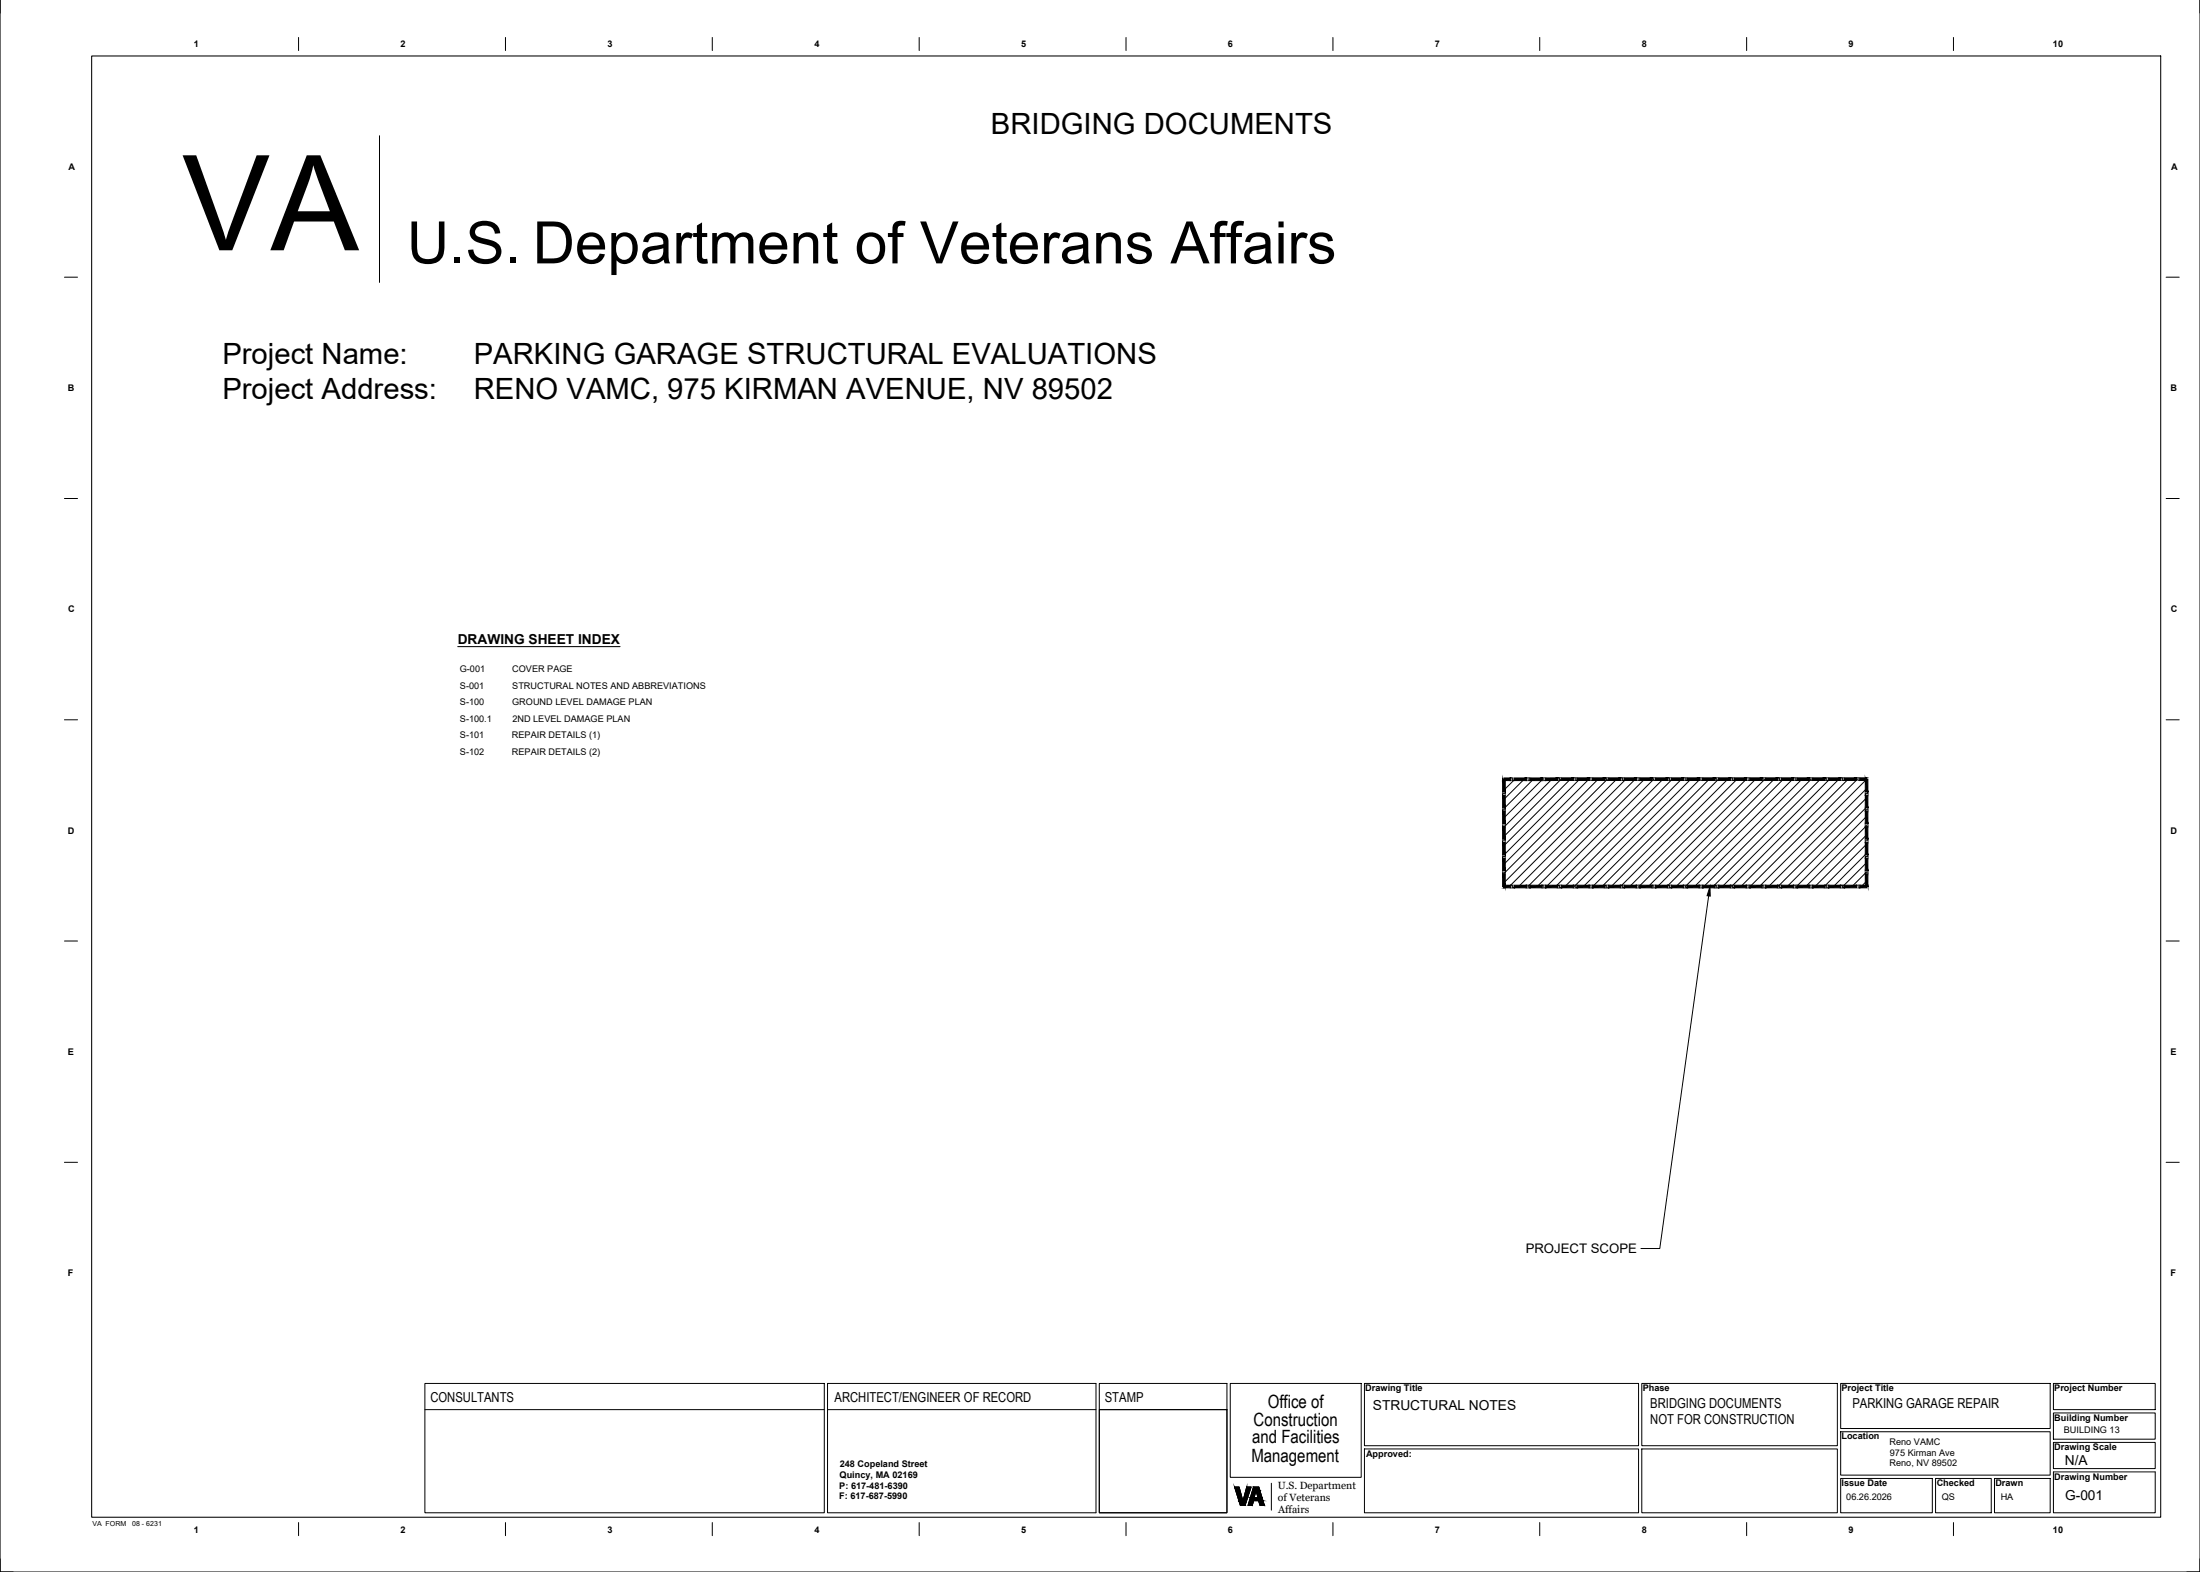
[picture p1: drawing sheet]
<svg xmlns="http://www.w3.org/2000/svg" width="1067mm" height="762mm" viewBox="0 0 1067 762" stroke-linecap="round" stroke-linejoin="round" font-family="sans-serif">
<!-- layer: A-ANNO-NOTE -->
<path d="M829 434l-24 171h-9M599 721h2l2 7 2-7h2l-3 9h-3zM608 721h2l3 9h-2l-1-3h-2l-1 3h-2zM609 722l1 4h-2z" fill="none" stroke="#000" stroke-width=".48"/>
<!-- layer: G-ANNO-TTLB -->
<g fill="#000" stroke="#000" stroke-width=".48">
<path d="M599 721l4 7-2-7zM599 721l4 7h-2z"/>
<path d="M601 728l3 2v-2zM601 728l3 2h-3z"/>
<path d="M605 721l-1 7 3-7zM605 721l-1 7h-1z"/>
<path d="M606 727l1 3 1-3zM606 727l1 3h-2z"/>
<path d="M607 722l1 4 1-4zM607 722l1 4h-2z"/>
<path d="M608 721l3 1-1-1zM608 721l3 1h-4z"/>
<path d="M609 722l3 4-1-4zM609 722l3 4h-2z"/>
<path d="M606 726l6 1v-1zM606 726l6 1h-6z"/>
<path d="M610 727l3 3-1-3zM610 727l3 3h-2z"/>
</g>
<!-- layer: G-ANNO-TTLB-MEDM -->
<g fill="none" stroke="#000" stroke-width=".48">
<path d="M145 18v7M245 18v7M345 18v7M446 18v7M546 18v7M646 18v7M747 18v7M847 18v7M947 18v7M31 134h7M1050 134h7M31 242h7"/>
<path d="M1050 242h7M31 349h7M1050 349h7M31 456h7M1050 456h7M31 563h7M1050 563h7M206 671h194v62h-194zM401 671h130v62h-130zM533 671h62v62h-62zM597 671h63v45h-63zM662 671h133v30h-133z"/>
<path d="M796 671h95v30h-95zM893 671h101v21h-101zM996 671h49v12h-49zM206 683h194M401 683h130M533 683h62M893 694h101v21h-101zM996 699h49v13h-49zM996 685h49v13h-49zM617 719v13M662 702h133v31h-133zM796 702h95v31h-95z"/>
<path d="M893 717h44v16h-44zM939 717h27v16h-27zM967 717h27v16h-27zM996 713h49v20h-49zM145 738v6M245 738v6M345 738v6M446 738v6M546 738v6M646 738v6M747 738v6M847 738v6"/>
<path d="M947 738v6"/>
</g>
<!-- layer: G-ANNO-TTLB -->
<path d="M0 0v762h1067v-762v6M533 683h62v50h-62zM0 756v6h6M1067 756v6h-7" fill="none" stroke="#000" stroke-width=".48"/>
<!-- layer: G-ANNO-TTLB-WIDE -->
<path d="M44 27h1004v708h-1004z" fill="none" stroke="#000" stroke-width=".51"/>
<!-- layer: 0 -->
<g fill="none" stroke="#000" stroke-width=".48">
<path d="M184 66v71M222 313h79M730 378l-1 1M735 378l-6 5M739 378l-10 9M744 378l-15 14M748 378l-19 18M753 378l-24 23M757 378l-28 27M761 378l-32 32M766 378l-37 36M770 378l-41 41"/>
<path d="M775 378l-46 45M779 378l-50 50M784 378l-52 52M788 378l-52 52M793 378l-52 52M797 378l-52 52M802 378l-52 52M806 378l-52 52M811 378l-52 52M815 378l-52 52M820 378l-52 52M824 378l-52 52"/>
<path d="M829 378l-52 52M833 378l-52 52M838 378l-52 52M842 378l-52 52M847 378l-52 52M851 378l-52 52M856 378l-52 52M860 378l-52 52M865 378l-52 52M869 378l-52 52M874 378l-52 52M878 378l-52 52"/>
<path d="M883 378l-52 52M887 378l-52 52M892 378l-52 52M896 378l-52 52M901 378l-52 52M905 378l-52 52M905 382l-47 48M905 387l-43 43M905 391l-38 39M905 396l-34 34M905 400l-29 30M905 405l-25 25"/>
<path d="M905 409l-20 21M905 414l-16 16M905 418l-11 12M905 423l-7 7M905 427l-2 3"/>
</g>
<!-- layer: G-SCOPE BOX -->
<g fill="#000" stroke="#000" stroke-width=".48">
<path d="M729 377v1l4-1zM729 378l4-1v1z"/>
<path d="M734 377v1l6-1zM734 378l6-1v1z"/>
<path d="M742 377v1l6-1zM742 378l6-1v1z"/>
<path d="M749 377v1l6-1zM749 378l6-1v1z"/>
<path d="M757 377v1l6-1zM757 378l6-1v1z"/>
<path d="M765 377v1l6-1zM765 378l6-1v1z"/>
<path d="M772 377v1l6-1zM772 378l6-1v1z"/>
<path d="M780 377v1l6-1zM780 378l6-1v1z"/>
<path d="M787 377v1l7-1zM787 378l7-1v1z"/>
<path d="M795 377v1l6-1zM795 378l6-1v1z"/>
<path d="M803 377v1l6-1zM803 378l6-1v1z"/>
<path d="M810 377v1l6-1zM810 378l6-1v1z"/>
<path d="M818 377v1l6-1zM818 378l6-1v1z"/>
<path d="M826 377v1l6-1zM826 378l6-1v1z"/>
<path d="M833 377v1l6-1zM833 378l6-1v1z"/>
<path d="M841 377v1l6-1zM841 378l6-1v1z"/>
<path d="M848 377v1l7-1zM848 378l7-1v1z"/>
<path d="M856 377v1l6-1zM856 378l6-1v1z"/>
<path d="M864 377v1l6-1zM864 378l6-1v1z"/>
<path d="M871 377v1l6-1zM871 378l6-1v1z"/>
<path d="M879 377v1l6-1zM879 378l6-1v1z"/>
<path d="M887 377v1l6-1zM887 378l6-1v1z"/>
<path d="M894 377v1l6-1zM894 378l6-1v1z"/>
<path d="M902 377v1l3-1zM902 378l3-1v1z"/>
<path d="M904 378l2 6v-6zM904 378l2 6h-2z"/>
<path d="M729 393v6h1zM729 393h1v6z"/>
<path d="M729 385v7h1zM729 385h1v7z"/>
<path d="M729 378v6h1zM729 378h1v6z"/>
<path d="M904 385l2 7v-7zM904 385l2 7h-2z"/>
<path d="M904 393l2 6v-6zM904 393l2 6h-2z"/>
<path d="M729 408v6h1zM729 408h1v6z"/>
<path d="M729 401v6h1zM729 401h1v6z"/>
<path d="M904 401l2 6v-6zM904 401l2 6h-2z"/>
<path d="M904 408l2 6v-6zM904 408l2 6h-2z"/>
<path d="M904 416l2 6v-6zM904 416l2 6h-2z"/>
<path d="M729 424v6h1zM729 424h1v6z"/>
<path d="M729 416v6h1zM729 416h1v6z"/>
<path d="M729 430h4v-1zM729 429h4l-4 1z"/>
<path d="M734 430h6v-1zM734 429h6l-6 1z"/>
<path d="M742 430h6v-1zM742 429h6l-6 1z"/>
<path d="M749 430h6v-1zM749 429h6l-6 1z"/>
<path d="M757 430h6v-1zM757 429h6l-6 1z"/>
<path d="M765 430h6v-1zM765 429h6l-6 1z"/>
<path d="M772 430h6v-1zM772 429h6l-6 1z"/>
<path d="M780 430h6v-1zM780 429h6l-6 1z"/>
<path d="M787 430h7v-1zM787 429h7l-7 1z"/>
<path d="M795 430h6v-1zM795 429h6l-6 1z"/>
<path d="M803 430h6v-1zM803 429h6l-6 1z"/>
<path d="M810 430h6v-1zM810 429h6l-6 1z"/>
<path d="M818 430h6v-1zM818 429h6l-6 1z"/>
<path d="M826 430h6v-1zM826 429h6l-6 1z"/>
<path d="M833 430h6v-1zM833 429h6l-6 1z"/>
<path d="M841 430h6v-1zM841 429h6l-6 1z"/>
<path d="M848 430h7v-1zM848 429h7l-7 1z"/>
<path d="M856 430h6v-1zM856 429h6l-6 1z"/>
<path d="M864 430h6v-1zM864 429h6l-6 1z"/>
<path d="M871 430h6v-1zM871 429h6l-6 1z"/>
<path d="M879 430h6v-1zM879 429h6l-6 1z"/>
<path d="M887 430h6v-1zM887 429h6l-6 1z"/>
<path d="M894 430h6v-1zM894 429h6l-6 1z"/>
<path d="M902 430h3v-1zM902 429h3l-3 1z"/>
<path d="M904 424l2 6v-6zM904 424l2 6h-2z"/>
</g>
<g fill="none" stroke="#000" stroke-width=".48">
<path d="M729 378h1M733 377v1M741 377v1M749 377v1M756 377v1M764 377v1M771 377v1M779 377v1M787 377v1M794 377v1M802 377v1M810 377v1"/>
<path d="M817 377v1M825 377v1M832 377v1M840 377v1M848 377v1M855 377v1M863 377v1M871 377v1M878 377v1M886 377v1M893 377v1M901 377v1"/>
<path d="M905 377v1M729 385h1M729 392h1M729 400h1M904 385h2M904 392h2M904 400h2M729 408h1M729 415h1M904 408h2M904 415h2M729 423h1"/>
<path d="M729 429v1M733 429v1M741 429v1M749 429v1M756 429v1M764 429v1M771 429v1M779 429v1M787 429v1M794 429v1M802 429v1M810 429v1"/>
<path d="M817 429v1M825 429v1M832 429v1M840 429v1M848 429v1M855 429v1M863 429v1M871 429v1M878 429v1M886 429v1M893 429v1M901 429v1"/>
<path d="M904 423h2M904 430h2"/>
</g>
<!-- layer: A-ANNO-NOTE -->
<path d="M829 430v4h-1z" fill="#000" stroke="#000" stroke-width=".48"/>
<text font-size="64.3" x="88" y="121">VA</text>
<text font-size="28.4" x="197" y="128">U.S. Department of Veterans Affairs</text>
<g font-size="14.2">
<text x="481" y="65">BRIDGING DOCUMENTS</text>
<text x="108" y="176">Project Name:</text>
<text x="230" y="176">PARKING GARAGE STRUCTURAL EVALUATIONS</text>
<text x="108" y="193">Project Address:</text>
<text x="230" y="193">RENO VAMC, 975 KIRMAN AVENUE, NV 89502</text>
</g>
<g font-size="8.9">
<text x="615" y="682">Office of</text>
<text x="608" y="691">Construction</text>
<text x="607" y="700">and Facilities</text>
<text x="607" y="709">Management</text>
</g>
<g font-size="6.7">
<text x="222" y="312">DRAWING SHEET INDEX</text>
<text x="209" y="680">CONSULTANTS</text>
<text x="405" y="680">ARCHITECT/ENGINEER OF RECORD</text>
<text x="536" y="680">STAMP</text>
<text x="666" y="684">STRUCTURAL NOTES</text>
<text x="800" y="682">BRIDGING DOCUMENTS</text>
<text x="898" y="682">PARKING GARAGE REPAIR</text>
<text x="800" y="690">NOT FOR CONSTRUCTION</text>
<text x="1001" y="710">N/A</text>
<text x="1001" y="727">G-001</text>
</g>
<text font-size="6.4" x="740" y="608">PROJECT SCOPE</text>
<g font-size="5.1">
<text x="620" y="722">U.S. Department</text>
<text x="620" y="727">of Veterans</text>
<text x="620" y="733">Affairs</text>
</g>
<g font-size="4.4">
<text x="94" y="23">1</text>
<text x="194" y="23">2</text>
<text x="295" y="23">3</text>
<text x="395" y="23">4</text>
<text x="495" y="23">5</text>
<text x="595" y="23">6</text>
<text x="696" y="23">7</text>
<text x="796" y="23">8</text>
<text x="896" y="23">9</text>
<text x="996" y="23">10</text>
<text x="33" y="82">A</text>
<text x="1053" y="82">A</text>
<text x="33" y="190">B</text>
<text x="1052" y="190">B</text>
<text x="33" y="297">C</text>
<text x="1053" y="297">C</text>
<text x="223" y="326">G-001</text>
<text x="248" y="326">COVER PAGE</text>
<text x="223" y="334">S-001</text>
<text x="248" y="334">STRUCTURAL NOTES AND ABBREVIATIONS</text>
<text x="223" y="342">S-100</text>
<text x="248" y="342">GROUND LEVEL DAMAGE PLAN</text>
<text x="223" y="350">S-100.1</text>
<text x="248" y="350">2ND LEVEL DAMAGE PLAN</text>
<text x="223" y="358">S-101</text>
<text x="248" y="358">REPAIR DETAILS (1)</text>
<text x="223" y="366">S-102</text>
<text x="248" y="366">REPAIR DETAILS (2)</text>
<text x="33" y="404">D</text>
<text x="1052" y="404">D</text>
<text x="33" y="511">E</text>
<text x="1052" y="511">E</text>
<text x="33" y="619">F</text>
<text x="1052" y="619">F</text>
<text x="662" y="674">Drawing Title</text>
<text x="797" y="674">Phase</text>
<text x="893" y="674">Project Title</text>
<text x="996" y="674">Project Number</text>
<text x="996" y="689">Building Number</text>
<text x="1001" y="695">BUILDING 13</text>
<text x="893" y="698">Location</text>
<text x="916" y="701">Reno VAMC</text>
<text x="662" y="706">Approved:</text>
<text x="916" y="706">975 Kirman Ave</text>
<text x="996" y="703">Drawing Scale</text>
<text x="407" y="711">248 Copeland Street</text>
<text x="916" y="711">Reno, NV 89502</text>
<text x="407" y="716">Quincy, MA 02169</text>
<text x="996" y="717">Drawing Number</text>
<text x="407" y="722">P: 617-481-6390</text>
<text x="893" y="720">Issue Date</text>
<text x="939" y="720">Checked</text>
<text x="968" y="720">Drawn</text>
<text x="407" y="727">F: 617-687-5990</text>
<text x="895" y="727">06.26.2026</text>
<text x="942" y="727">QS</text>
<text x="970" y="727">HA</text>
<text x="94" y="743">1</text>
<text x="194" y="743">2</text>
<text x="295" y="743">3</text>
<text x="395" y="743">4</text>
<text x="495" y="743">5</text>
<text x="595" y="743">6</text>
<text x="696" y="743">7</text>
<text x="796" y="743">8</text>
<text x="896" y="743">9</text>
<text x="996" y="743">10</text>
</g>
<g font-size="3.3">
<text x="45" y="740">VA FORM</text>
<text x="64" y="740">08 - 6231</text>
</g>
</svg>
